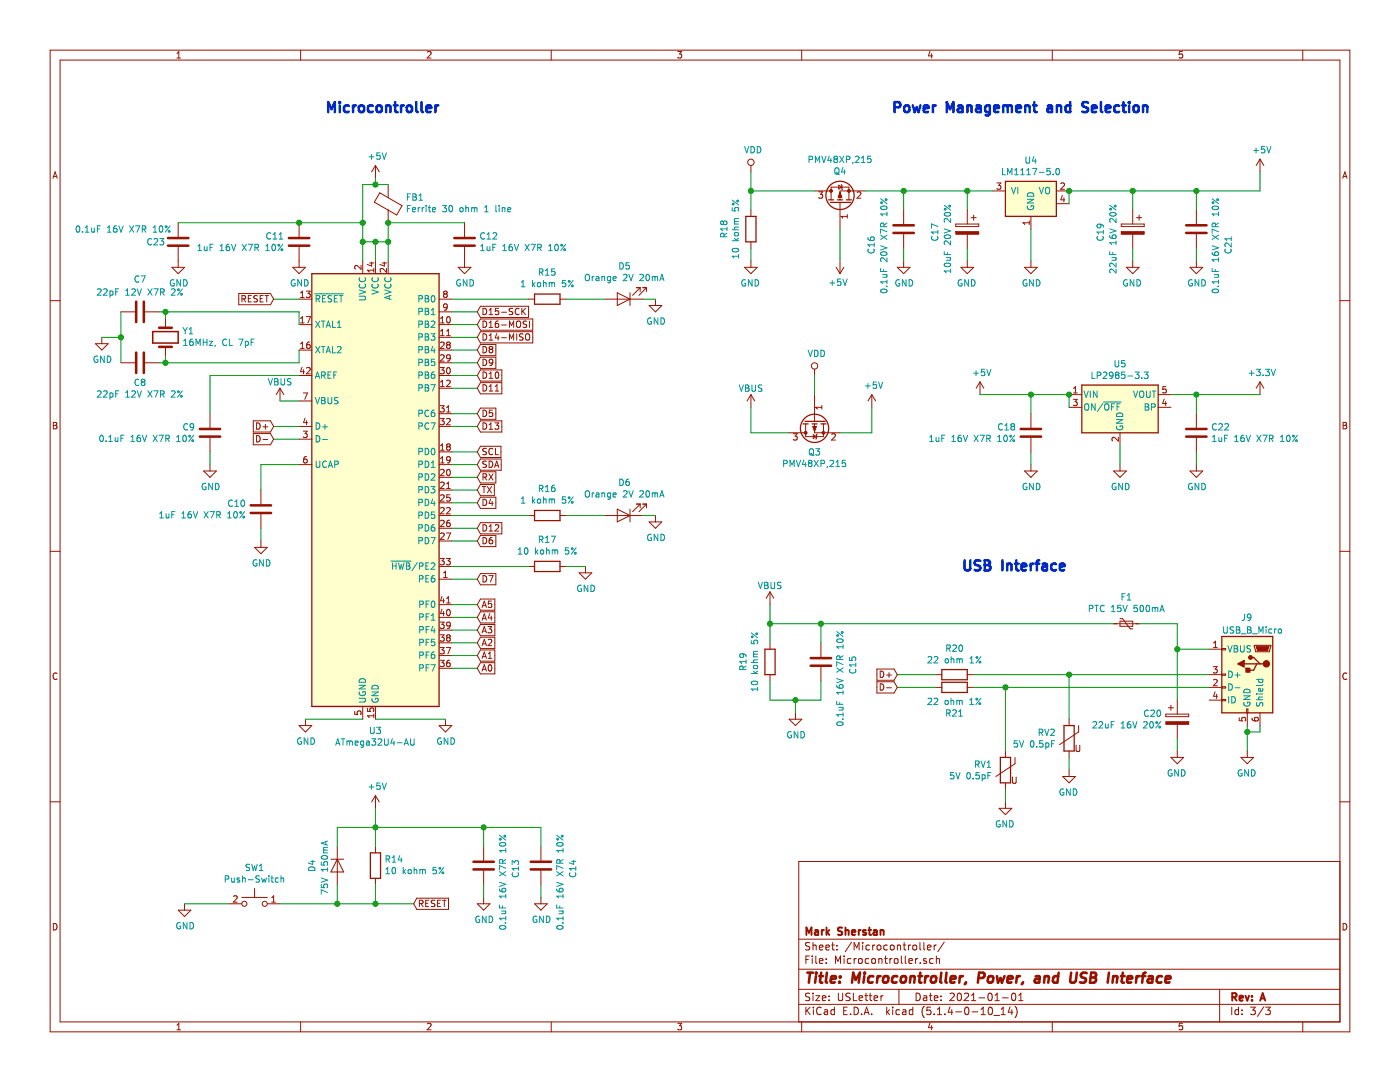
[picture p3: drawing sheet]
EESchema Schematic File Version 4
EELAYER 30 0
EELAYER END
$Descr USLetter 11000 8500
encoding utf-8
Sheet 3 3
Title "Microcontroller, Power, and USB Interface"
Date "2021-01-01"
Rev "A"
Comp "Mark Sherstan"
Comment1 ""
Comment2 ""
Comment3 ""
Comment4 ""
$EndDescr
$Comp
L Connector:USB_B_Micro J9
U 1 1
P 9800 5300
F 0 "J9" H 9850 5750 50  0000 R CNN
F 1 "USB_B_Micro" H 10000 5650 50  0000 R CNN
F 2 "Connector_USB:USB_Micro-B_Molex-105017-0001" H 9950 5250 50  0001 C CNN
F 3 "~" H 9950 5250 50  0001 C CNN
F 4 "Molex" H 9800 5300 50  0001 C CNN "Manufacturer"
F 5 "105017-0001" H 9800 5300 50  0001 C CNN "Manufacturer #"
F 6 "WM1399CT-ND" H 9800 5300 50  0001 C CNN "Digi-Key #"
F 7 "https://www.digikey.ca/en/products/detail/molex/1050170001/2350832" H 9800 5300 50  0001 C CNN "Digi-Key LinkDigi LinkDigi-Key Link"
	1    9800 5300
	-1   0    0    -1  
$EndComp
$Comp
L Device:Polyfuse_Small F1
U 1 1
P 8850 4900
F 0 "F1" V 9055 4900 50  0000 C CNN
F 1 "PTC 15V 500mA" V 8964 4900 50  0000 C CNN
F 2 "Fuse:Fuse_1206_3216Metric_Pad1.42x1.75mm_HandSolder" H 8900 4700 50  0001 L CNN
F 3 "~" H 8850 4900 50  0001 C CNN
F 4 "Eaton - Electronics Division" H 8850 4900 50  0001 C CNN "Manufacturer"
F 5 "PTS120615V050" H 8850 4900 50  0001 C CNN "Manufacturer #"
F 6 "283-3140-1-ND" H 8850 4900 50  0001 C CNN "Digi-Key #"
F 7 "https://www.digikey.ca/en/products/detail/eaton-electronics-division/PTS120615V050/2639137" H 8850 4900 50  0001 C CNN "Digi-Key LinkDigi LinkDigi-Key Link"
	1    8850 4900
	0    1    -1   0   
$EndComp
$Comp
L power:GND #PWR083
U 1 1
P 9800 5900
F 0 "#PWR083" H 9800 5650 50  0001 C CNN
F 1 "GND" H 9805 5727 50  0000 C CNN
F 2 "" H 9800 5900 50  0001 C CNN
F 3 "" H 9800 5900 50  0001 C CNN
	1    9800 5900
	-1   0    0    -1  
$EndComp
Wire Wire Line
	9800 5700 9800 5750
Wire Wire Line
	9900 5700 9900 5750
Wire Wire Line
	9900 5750 9800 5750
Connection ~ 9800 5750
$Comp
L Device:C C?
U 1 1
P 1650 3400
AR Path="/5FD99B6C/5FF2F0D6" Ref="C?"  Part="1" 
AR Path="/5FD9E07D/5FF2F0D6" Ref="C?"  Part="1" 
AR Path="/5FDD4B9C/5FF2F0D6" Ref="C9"  Part="1" 
F 0 "C9" H 1765 3446 50  0000 L CNN
F 1 "0.1uF 16V X7R 10%" H 1765 3355 50  0000 L CNN
F 2 "Capacitor_SMD:C_0603_1608Metric_Pad1.05x0.95mm_HandSolder" H 1688 3250 50  0001 C CNN
F 3 "~" H 1650 3400 50  0001 C CNN
	1    1650 3400
	-1   0    0    -1  
$EndComp
Wire Wire Line
	1650 3250 1650 2950
$Comp
L power:GND #PWR?
U 1 1
P 1650 3650
AR Path="/5FF3E163" Ref="#PWR?"  Part="1" 
AR Path="/5FDD4B9C/5FF3E163" Ref="#PWR049"  Part="1" 
F 0 "#PWR049" H 1650 3400 50  0001 C CNN
F 1 "GND" H 1655 3477 50  0000 C CNN
F 2 "" H 1650 3650 50  0001 C CNN
F 3 "" H 1650 3650 50  0001 C CNN
	1    1650 3650
	1    0    0    -1  
$EndComp
Wire Wire Line
	1650 3650 1650 3550
Text Notes 2550 900  0    79   ~ 16
Microcontroller
$Comp
L Device:CP C19
U 1 1
P 8900 1800
F 0 "C19" V 9150 1850 50  0000 R CNN
F 1 "22uF 16V 20%" V 9050 2000 50  0000 R CNN
F 2 "Capacitor_SMD:C_0603_1608Metric_Pad1.05x0.95mm_HandSolder" H 8938 1650 50  0001 C CNN
F 3 "~" H 8900 1800 50  0001 C CNN
	1    8900 1800
	-1   0    0    -1  
$EndComp
$Comp
L power:GND #PWR079
U 1 1
P 8900 2050
F 0 "#PWR079" H 8900 1800 50  0001 C CNN
F 1 "GND" H 8905 1877 50  0000 C CNN
F 2 "" H 8900 2050 50  0001 C CNN
F 3 "" H 8900 2050 50  0001 C CNN
	1    8900 2050
	-1   0    0    -1  
$EndComp
Wire Wire Line
	8900 2050 8900 1950
$Comp
L Flight-Controller-PCB-rescue:ATmega32U4-AU-MCU_Microchip_ATmega-Flight-Controller-PCB-rescue U3
U 1 1
P 2950 3850
AR Path="/5FE513CE" Ref="U3"  Part="1" 
AR Path="/5FDD4B9C/5FE513CE" Ref="U3"  Part="1" 
F 0 "U3" H 2950 1961 50  0000 C CNN
F 1 "ATmega32U4-AU" H 2950 1870 50  0000 C CNN
F 2 "Package_QFP:TQFP-44_10x10mm_P0.8mm" H 2950 3850 50  0001 C CIN
F 3 "" H 2950 3850 50  0001 C CNN
F 4 "Microchip Technology" H 2950 3850 50  0001 C CNN "Manufacturer"
F 5 "ATMEGA32U4RC-AU" H 2950 3850 50  0001 C CNN "Manufacturer #"
F 6 "ATMEGA32U4RC-AU-ND" H 2950 3850 50  0001 C CNN "Digi-Key #"
F 7 "https://www.digikey.ca/en/products/detail/microchip-technology/ATMEGA32U4RC-AU/2507982" H 2950 3850 50  0001 C CNN "Digi-Key LinkDigi LinkDigi-Key Link"
	1    2950 3850
	1    0    0    -1  
$EndComp
$Comp
L Device:R R20
U 1 1
P 7500 5300
F 0 "R20" V 7293 5300 50  0000 C CNN
F 1 "22 ohm 1%" V 7384 5300 50  0000 C CNN
F 2 "Resistor_SMD:R_0603_1608Metric_Pad1.05x0.95mm_HandSolder" V 7430 5300 50  0001 C CNN
F 3 "~" H 7500 5300 50  0001 C CNN
	1    7500 5300
	0    1    1    0   
$EndComp
$Comp
L Device:R R21
U 1 1
P 7500 5400
F 0 "R21" V 7293 5400 50  0000 C CNN
F 1 "22 ohm 1%" V 7384 5400 50  0000 C CNN
F 2 "Resistor_SMD:R_0603_1608Metric_Pad1.05x0.95mm_HandSolder" V 7430 5400 50  0001 C CNN
F 3 "~" H 7500 5400 50  0001 C CNN
	1    7500 5400
	0    -1   -1   0   
$EndComp
Text GLabel 2150 3350 0    50   Input ~ 0
D+
Text GLabel 2150 3450 0    50   Input ~ 0
D-
Wire Wire Line
	2150 3350 2350 3350
Wire Wire Line
	2350 3450 2150 3450
Text GLabel 7050 5300 0    50   Input ~ 0
D+
Text GLabel 7050 5400 0    50   Input ~ 0
D-
Wire Wire Line
	7350 5400 7050 5400
Wire Wire Line
	7350 5300 7050 5300
Text Notes 7550 4500 0    79   ~ 16
USB Interface
$Comp
L power:GND #PWR053
U 1 1
P 2400 5650
F 0 "#PWR053" H 2400 5400 50  0001 C CNN
F 1 "GND" H 2405 5477 50  0000 C CNN
F 2 "" H 2400 5650 50  0001 C CNN
F 3 "" H 2400 5650 50  0001 C CNN
	1    2400 5650
	1    0    0    -1  
$EndComp
$Comp
L power:GND #PWR056
U 1 1
P 3500 5650
F 0 "#PWR056" H 3500 5400 50  0001 C CNN
F 1 "GND" H 3505 5477 50  0000 C CNN
F 2 "" H 3500 5650 50  0001 C CNN
F 3 "" H 3500 5650 50  0001 C CNN
	1    3500 5650
	1    0    0    -1  
$EndComp
Wire Wire Line
	2400 5650 2850 5650
Wire Wire Line
	2950 5650 3500 5650
Wire Wire Line
	2350 2950 1650 2950
$Comp
L Device:C C?
U 1 1
P 2050 4000
AR Path="/5FD99B6C/5FF26C68" Ref="C?"  Part="1" 
AR Path="/5FD9E07D/5FF26C68" Ref="C?"  Part="1" 
AR Path="/5FDD4B9C/5FF26C68" Ref="C10"  Part="1" 
F 0 "C10" H 2165 4046 50  0000 L CNN
F 1 "1uF 16V X7R 10%" H 2165 3955 50  0000 L CNN
F 2 "Capacitor_SMD:C_0603_1608Metric_Pad1.05x0.95mm_HandSolder" H 2088 3850 50  0001 C CNN
F 3 "~" H 2050 4000 50  0001 C CNN
	1    2050 4000
	-1   0    0    -1  
$EndComp
$Comp
L power:GND #PWR050
U 1 1
P 2050 4250
F 0 "#PWR050" H 2050 4000 50  0001 C CNN
F 1 "GND" H 2055 4077 50  0000 C CNN
F 2 "" H 2050 4250 50  0001 C CNN
F 3 "" H 2050 4250 50  0001 C CNN
	1    2050 4250
	1    0    0    -1  
$EndComp
Wire Wire Line
	2050 4250 2050 4150
Wire Wire Line
	2350 3650 2050 3650
Wire Wire Line
	2050 3650 2050 3850
$Comp
L Device:Crystal Y1
U 1 1
P 1300 2650
F 0 "Y1" V 1346 2519 50  0000 R CNN
F 1 "16MHz, CL 7pF" V 1255 2519 50  0000 R CNN
F 2 "Custom:Crystal" H 1300 2650 50  0001 C CNN
F 3 "~" H 1300 2650 50  0001 C CNN
F 4 "Abracon LLC" H 1300 2650 50  0001 C CNN "Manufacturer"
F 5 "ABM8W-16.0000MHZ-7-D1X-T3" H 1300 2650 50  0001 C CNN "Manufacturer #"
F 6 "535-14027-1-ND" H 1300 2650 50  0001 C CNN "Digi-Key #"
F 7 "https://www.digikey.ca/en/products/detail/abracon-llc/ABM8W-16-0000MHZ-7-D1X-T3/7172798" H 1300 2650 50  0001 C CNN "Digi-Key LinkDigi LinkDigi-Key Link"
	1    1300 2650
	0    -1   -1   0   
$EndComp
$Comp
L Device:C C?
U 1 1
P 1100 2450
AR Path="/5FD99B6C/5FF2DBB2" Ref="C?"  Part="1" 
AR Path="/5FD9E07D/5FF2DBB2" Ref="C?"  Part="1" 
AR Path="/5FDD4B9C/5FF2DBB2" Ref="C7"  Part="1" 
F 0 "C7" V 1352 2450 50  0000 C CNN
F 1 "22pF 12V X7R 2%" V 1250 2450 50  0000 C CNN
F 2 "Capacitor_SMD:C_0603_1608Metric_Pad1.05x0.95mm_HandSolder" H 1138 2300 50  0001 C CNN
F 3 "~" H 1100 2450 50  0001 C CNN
	1    1100 2450
	0    1    -1   0   
$EndComp
$Comp
L Device:C C?
U 1 1
P 1100 2850
AR Path="/5FD99B6C/5FF34CD2" Ref="C?"  Part="1" 
AR Path="/5FD9E07D/5FF34CD2" Ref="C?"  Part="1" 
AR Path="/5FDD4B9C/5FF34CD2" Ref="C8"  Part="1" 
F 0 "C8" V 940 2850 50  0000 C CNN
F 1 "22pF 12V X7R 2%" V 849 2850 50  0000 C CNN
F 2 "Capacitor_SMD:C_0603_1608Metric_Pad1.05x0.95mm_HandSolder" H 1138 2700 50  0001 C CNN
F 3 "~" H 1100 2850 50  0001 C CNN
	1    1100 2850
	0    -1   -1   0   
$EndComp
Wire Wire Line
	1300 2800 1300 2850
Wire Wire Line
	1300 2450 1300 2500
Wire Wire Line
	2350 2850 2350 2750
Wire Wire Line
	2350 2450 2350 2550
Wire Wire Line
	950  2450 950  2650
Connection ~ 950  2650
Wire Wire Line
	950  2650 950  2850
Wire Wire Line
	1250 2850 1300 2850
Wire Wire Line
	1250 2450 1300 2450
Wire Wire Line
	800  2650 950  2650
Wire Wire Line
	1300 2450 2350 2450
Connection ~ 1300 2450
Wire Wire Line
	2350 2850 1300 2850
Connection ~ 1300 2850
$Comp
L power:VBUS #PWR051
U 1 1
P 2200 3150
F 0 "#PWR051" H 2200 3000 50  0001 C CNN
F 1 "VBUS" H 2200 3300 50  0000 C CNN
F 2 "" H 2200 3150 50  0001 C CNN
F 3 "" H 2200 3150 50  0001 C CNN
	1    2200 3150
	1    0    0    -1  
$EndComp
Wire Wire Line
	2350 3150 2200 3150
$Comp
L power:VDD #PWR068
U 1 1
P 6400 2950
F 0 "#PWR068" H 6400 2800 50  0001 C CNN
F 1 "VDD" H 6417 3123 50  0000 C CNN
F 2 "" H 6400 2950 50  0001 C CNN
F 3 "" H 6400 2950 50  0001 C CNN
	1    6400 2950
	1    0    0    -1  
$EndComp
$Comp
L power:+5V #PWR070
U 1 1
P 6850 3200
F 0 "#PWR070" H 6850 3050 50  0001 C CNN
F 1 "+5V" H 6865 3373 50  0000 C CNN
F 2 "" H 6850 3200 50  0001 C CNN
F 3 "" H 6850 3200 50  0001 C CNN
	1    6850 3200
	1    0    0    -1  
$EndComp
$Comp
L power:VBUS #PWR065
U 1 1
P 5900 3200
F 0 "#PWR065" H 5900 3050 50  0001 C CNN
F 1 "VBUS" H 5900 3350 50  0000 C CNN
F 2 "" H 5900 3200 50  0001 C CNN
F 3 "" H 5900 3200 50  0001 C CNN
	1    5900 3200
	1    0    0    -1  
$EndComp
Wire Wire Line
	6200 3400 5900 3400
Wire Wire Line
	6600 3400 6850 3400
$Comp
L Device:Q_PMOS_GSD Q3
U 1 1
P 6400 3300
F 0 "Q3" V 6651 3300 50  0000 C CNN
F 1 "PMV48XP,215" V 6742 3300 50  0000 C CNN
F 2 "Package_TO_SOT_SMD:SOT-23" H 6600 3400 50  0001 C CNN
F 3 "~" H 6400 3300 50  0001 C CNN
F 4 "Nexperia USA Inc." H 6400 3300 50  0001 C CNN "Manufacturer"
F 5 "PMV48XP,215" H 6400 3300 50  0001 C CNN "Manufacturer #"
F 6 "1727-5907-1-ND" H 6400 3300 50  0001 C CNN "Digi-Key #"
F 7 "https://www.digikey.ca/en/products/detail/nexperia-usa-inc/PMV48XP215/2744664" H 6400 3300 50  0001 C CNN "Digi-Key LinkDigi LinkDigi-Key Link"
	1    6400 3300
	0    -1   1    0   
$EndComp
$Comp
L Device:R R?
U 1 1
P 5900 1800
AR Path="/5FD99B6C/6003CCAB" Ref="R?"  Part="1" 
AR Path="/5FD9E07D/6003CCAB" Ref="R?"  Part="1" 
AR Path="/5FDD4B9C/6003CCAB" Ref="R18"  Part="1" 
F 0 "R18" V 6107 1800 50  0000 C CNN
F 1 "10 kohm 5%" V 6016 1800 50  0000 C CNN
F 2 "Resistor_SMD:R_0603_1608Metric_Pad1.05x0.95mm_HandSolder" V 5830 1800 50  0001 C CNN
F 3 "~" H 5900 1800 50  0001 C CNN
	1    5900 1800
	-1   0    0    1   
$EndComp
$Comp
L power:GND #PWR064
U 1 1
P 5900 2050
F 0 "#PWR064" H 5900 1800 50  0001 C CNN
F 1 "GND" H 5905 1877 50  0000 C CNN
F 2 "" H 5900 2050 50  0001 C CNN
F 3 "" H 5900 2050 50  0001 C CNN
	1    5900 2050
	-1   0    0    -1  
$EndComp
Wire Wire Line
	5900 2050 5900 1950
Wire Wire Line
	5900 1350 5900 1500
Wire Wire Line
	6400 1500 5900 1500
Connection ~ 5900 1500
Wire Wire Line
	5900 1500 5900 1650
$Comp
L power:VDD #PWR063
U 1 1
P 5900 1350
F 0 "#PWR063" H 5900 1200 50  0001 C CNN
F 1 "VDD" H 5917 1523 50  0000 C CNN
F 2 "" H 5900 1350 50  0001 C CNN
F 3 "" H 5900 1350 50  0001 C CNN
	1    5900 1350
	1    0    0    -1  
$EndComp
$Comp
L power:+5V #PWR069
U 1 1
P 6600 2050
F 0 "#PWR069" H 6600 1900 50  0001 C CNN
F 1 "+5V" H 6615 2223 50  0000 C CNN
F 2 "" H 6600 2050 50  0001 C CNN
F 3 "" H 6600 2050 50  0001 C CNN
	1    6600 2050
	-1   0    0    1   
$EndComp
$Comp
L Device:Q_PMOS_GSD Q4
U 1 1
P 6600 1600
F 0 "Q4" V 6851 1600 50  0000 C CNN
F 1 "PMV48XP,215" V 6942 1600 50  0000 C CNN
F 2 "Package_TO_SOT_SMD:SOT-23" H 6800 1700 50  0001 C CNN
F 3 "~" H 6600 1600 50  0001 C CNN
F 4 "Nexperia USA Inc." H 6600 1600 50  0001 C CNN "Manufacturer"
F 5 "PMV48XP,215" H 6600 1600 50  0001 C CNN "Manufacturer #"
F 6 "1727-5907-1-ND" H 6600 1600 50  0001 C CNN "Digi-Key #"
F 7 "https://www.digikey.ca/en/products/detail/nexperia-usa-inc/PMV48XP215/2744664" H 6600 1600 50  0001 C CNN "Digi-Key LinkDigi LinkDigi-Key Link"
	1    6600 1600
	0    -1   -1   0   
$EndComp
Wire Wire Line
	6600 1800 6600 2050
$Comp
L Device:C C?
U 1 1
P 7100 1800
AR Path="/5FD99B6C/6008B98A" Ref="C?"  Part="1" 
AR Path="/5FD9E07D/6008B98A" Ref="C?"  Part="1" 
AR Path="/5FDD4B9C/6008B98A" Ref="C16"  Part="1" 
F 0 "C16" V 7350 1750 50  0000 R CNN
F 1 "0.1uF 20V X7R 10%" V 7250 2050 50  0000 R CNN
F 2 "Capacitor_SMD:C_0603_1608Metric_Pad1.05x0.95mm_HandSolder" H 7138 1650 50  0001 C CNN
F 3 "~" H 7100 1800 50  0001 C CNN
	1    7100 1800
	-1   0    0    -1  
$EndComp
$Comp
L power:GND #PWR?
U 1 1
P 7100 2050
AR Path="/6008B991" Ref="#PWR?"  Part="1" 
AR Path="/5FDD4B9C/6008B991" Ref="#PWR071"  Part="1" 
F 0 "#PWR071" H 7100 1800 50  0001 C CNN
F 1 "GND" H 7105 1877 50  0000 C CNN
F 2 "" H 7100 2050 50  0001 C CNN
F 3 "" H 7100 2050 50  0001 C CNN
	1    7100 2050
	1    0    0    -1  
$EndComp
Wire Wire Line
	7100 2050 7100 1950
Wire Wire Line
	7100 1650 7100 1500
$Comp
L power:GND #PWR?
U 1 1
P 8100 2050
AR Path="/600BC7D4" Ref="#PWR?"  Part="1" 
AR Path="/5FDD4B9C/600BC7D4" Ref="#PWR075"  Part="1" 
F 0 "#PWR075" H 8100 1800 50  0001 C CNN
F 1 "GND" H 8105 1877 50  0000 C CNN
F 2 "" H 8100 2050 50  0001 C CNN
F 3 "" H 8100 2050 50  0001 C CNN
	1    8100 2050
	1    0    0    -1  
$EndComp
Wire Wire Line
	8100 1800 8100 2050
$Comp
L Device:C C?
U 1 1
P 9400 1800
AR Path="/5FD99B6C/600D6400" Ref="C?"  Part="1" 
AR Path="/5FD9E07D/600D6400" Ref="C?"  Part="1" 
AR Path="/5FDD4B9C/600D6400" Ref="C21"  Part="1" 
F 0 "C21" V 9650 1750 50  0000 R CNN
F 1 "0.1uF 16V X7R 10%" V 9550 2050 50  0000 R CNN
F 2 "Capacitor_SMD:C_0603_1608Metric_Pad1.05x0.95mm_HandSolder" H 9438 1650 50  0001 C CNN
F 3 "~" H 9400 1800 50  0001 C CNN
	1    9400 1800
	1    0    0    -1  
$EndComp
$Comp
L power:GND #PWR?
U 1 1
P 9400 2050
AR Path="/600D6406" Ref="#PWR?"  Part="1" 
AR Path="/5FDD4B9C/600D6406" Ref="#PWR081"  Part="1" 
F 0 "#PWR081" H 9400 1800 50  0001 C CNN
F 1 "GND" H 9405 1877 50  0000 C CNN
F 2 "" H 9400 2050 50  0001 C CNN
F 3 "" H 9400 2050 50  0001 C CNN
	1    9400 2050
	1    0    0    -1  
$EndComp
Wire Wire Line
	9400 2050 9400 1950
Wire Wire Line
	9400 1650 9400 1500
Wire Wire Line
	8900 1500 8400 1500
Wire Wire Line
	9400 1500 8900 1500
Connection ~ 8900 1500
Wire Wire Line
	9900 1500 9400 1500
$Comp
L power:+5V #PWR084
U 1 1
P 9900 1350
F 0 "#PWR084" H 9900 1200 50  0001 C CNN
F 1 "+5V" H 9915 1523 50  0000 C CNN
F 2 "" H 9900 1350 50  0001 C CNN
F 3 "" H 9900 1350 50  0001 C CNN
	1    9900 1350
	1    0    0    -1  
$EndComp
$Comp
L Regulator_Linear:LP2985-3.3 U5
U 1 1
P 8800 3200
F 0 "U5" H 8800 3542 50  0000 C CNN
F 1 "LP2985-3.3" H 8800 3451 50  0000 C CNN
F 2 "Package_TO_SOT_SMD:SOT-23-5" H 8800 3525 50  0001 C CNN
F 3 "" H 8800 3200 50  0001 C CNN
F 4 "Texas Instruments" H 8800 3200 50  0001 C CNN "Manufacturer"
F 5 "LP2985-33DBVR" H 8800 3200 50  0001 C CNN "Manufacturer #"
F 6 "296-18476-1-ND" H 8800 3200 50  0001 C CNN "Digi-Key #"
F 7 "https://www.digikey.ca/en/products/detail/texas-instruments/LP2985-33DBVR/809759" H 8800 3200 50  0001 C CNN "Digi-Key LinkDigi LinkDigi-Key Link"
	1    8800 3200
	1    0    0    -1  
$EndComp
Wire Wire Line
	9900 1350 9900 1500
Wire Wire Line
	8900 1500 8900 1650
$Comp
L power:GND #PWR?
U 1 1
P 8800 3650
AR Path="/6015F192" Ref="#PWR?"  Part="1" 
AR Path="/5FDD4B9C/6015F192" Ref="#PWR078"  Part="1" 
F 0 "#PWR078" H 8800 3400 50  0001 C CNN
F 1 "GND" H 8805 3477 50  0000 C CNN
F 2 "" H 8800 3650 50  0001 C CNN
F 3 "" H 8800 3650 50  0001 C CNN
	1    8800 3650
	1    0    0    -1  
$EndComp
$Comp
L Device:C C?
U 1 1
P 9400 3400
AR Path="/5FD99B6C/6016A3D7" Ref="C?"  Part="1" 
AR Path="/5FD9E07D/6016A3D7" Ref="C?"  Part="1" 
AR Path="/5FDD4B9C/6016A3D7" Ref="C22"  Part="1" 
F 0 "C22" H 9515 3446 50  0000 L CNN
F 1 "1uF 16V X7R 10%" H 9515 3355 50  0000 L CNN
F 2 "Capacitor_SMD:C_0603_1608Metric_Pad1.05x0.95mm_HandSolder" H 9438 3250 50  0001 C CNN
F 3 "~" H 9400 3400 50  0001 C CNN
	1    9400 3400
	1    0    0    -1  
$EndComp
$Comp
L power:GND #PWR?
U 1 1
P 9400 3650
AR Path="/6016A3DD" Ref="#PWR?"  Part="1" 
AR Path="/5FDD4B9C/6016A3DD" Ref="#PWR082"  Part="1" 
F 0 "#PWR082" H 9400 3400 50  0001 C CNN
F 1 "GND" H 9405 3477 50  0000 C CNN
F 2 "" H 9400 3650 50  0001 C CNN
F 3 "" H 9400 3650 50  0001 C CNN
	1    9400 3650
	1    0    0    -1  
$EndComp
Wire Wire Line
	9400 3650 9400 3550
Wire Wire Line
	9400 3250 9400 3100
Wire Wire Line
	8800 3500 8800 3650
$Comp
L power:+3.3V #PWR085
U 1 1
P 9900 3100
F 0 "#PWR085" H 9900 2950 50  0001 C CNN
F 1 "+3.3V" H 9915 3273 50  0000 C CNN
F 2 "" H 9900 3100 50  0001 C CNN
F 3 "" H 9900 3100 50  0001 C CNN
	1    9900 3100
	1    0    0    -1  
$EndComp
Wire Wire Line
	6850 3200 6850 3400
Wire Wire Line
	6400 3100 6400 2950
Wire Wire Line
	5900 3400 5900 3200
Text Notes 7000 900  0    79   ~ 16
Power Management and Selection
Connection ~ 9400 1500
$Comp
L Device:Varistor RV1
U 1 1
P 7900 6050
F 0 "RV1" H 8003 6096 50  0000 L CNN
F 1 "5V 0.5pF" H 8003 6005 50  0000 L CNN
F 2 "Resistor_SMD:R_0603_1608Metric_Pad1.05x0.95mm_HandSolder" V 7830 6050 50  0001 C CNN
F 3 "~" H 7900 6050 50  0001 C CNN
F 4 "Bourns Inc." H 7900 6050 50  0001 C CNN "Manufacturer"
F 5 "CG0603MLC-05E" H 7900 6050 50  0001 C CNN "Manufacturer #"
F 6 "CG0603MLC-05ECT-ND" H 7900 6050 50  0001 C CNN "Digi-Key #"
F 7 "https://www.digikey.ca/en/products/detail/bourns-inc/CG0603MLC-05E/2538084" H 7900 6050 50  0001 C CNN "Digi-Key LinkDigi LinkDigi-Key Link"
	1    7900 6050
	-1   0    0    -1  
$EndComp
$Comp
L Device:Varistor RV2
U 1 1
P 8400 5800
F 0 "RV2" H 8503 5846 50  0000 L CNN
F 1 "5V 0.5pF" H 8503 5755 50  0000 L CNN
F 2 "Resistor_SMD:R_0603_1608Metric_Pad1.05x0.95mm_HandSolder" V 8330 5800 50  0001 C CNN
F 3 "~" H 8400 5800 50  0001 C CNN
F 4 "Bourns Inc." H 8400 5800 50  0001 C CNN "Manufacturer"
F 5 "CG0603MLC-05E" H 8400 5800 50  0001 C CNN "Manufacturer #"
F 6 "CG0603MLC-05ECT-ND" H 8400 5800 50  0001 C CNN "Digi-Key #"
F 7 "https://www.digikey.ca/en/products/detail/bourns-inc/CG0603MLC-05E/2538084" H 8400 5800 50  0001 C CNN "Digi-Key LinkDigi LinkDigi-Key Link"
	1    8400 5800
	-1   0    0    -1  
$EndComp
$Comp
L power:GND #PWR074
U 1 1
P 7900 6300
F 0 "#PWR074" H 7900 6050 50  0001 C CNN
F 1 "GND" H 7905 6127 50  0000 C CNN
F 2 "" H 7900 6300 50  0001 C CNN
F 3 "" H 7900 6300 50  0001 C CNN
	1    7900 6300
	-1   0    0    -1  
$EndComp
Wire Wire Line
	7900 6200 7900 6300
$Comp
L power:GND #PWR077
U 1 1
P 8400 6050
F 0 "#PWR077" H 8400 5800 50  0001 C CNN
F 1 "GND" H 8405 5877 50  0000 C CNN
F 2 "" H 8400 6050 50  0001 C CNN
F 3 "" H 8400 6050 50  0001 C CNN
	1    8400 6050
	-1   0    0    -1  
$EndComp
Wire Wire Line
	8400 5950 8400 6050
$Comp
L Device:CP C20
U 1 1
P 9250 5650
F 0 "C20" H 9132 5696 50  0000 R CNN
F 1 "22uF 16V 20%" H 9132 5605 50  0000 R CNN
F 2 "Capacitor_SMD:C_0603_1608Metric_Pad1.05x0.95mm_HandSolder" H 9288 5500 50  0001 C CNN
F 3 "~" H 9250 5650 50  0001 C CNN
	1    9250 5650
	1    0    0    -1  
$EndComp
Wire Wire Line
	9250 5100 9250 5500
Wire Wire Line
	9250 5100 9500 5100
Wire Wire Line
	8950 4900 9250 4900
$Comp
L power:GND #PWR080
U 1 1
P 9250 5900
F 0 "#PWR080" H 9250 5650 50  0001 C CNN
F 1 "GND" H 9255 5727 50  0000 C CNN
F 2 "" H 9250 5900 50  0001 C CNN
F 3 "" H 9250 5900 50  0001 C CNN
	1    9250 5900
	-1   0    0    -1  
$EndComp
Wire Wire Line
	9250 5800 9250 5900
Wire Wire Line
	9800 5750 9800 5900
$Comp
L Device:R R?
U 1 1
P 6050 5200
AR Path="/5FD99B6C/603513C1" Ref="R?"  Part="1" 
AR Path="/5FD9E07D/603513C1" Ref="R?"  Part="1" 
AR Path="/5FDD4B9C/603513C1" Ref="R19"  Part="1" 
F 0 "R19" V 6257 5200 50  0000 C CNN
F 1 "10 kohm 5%" V 6166 5200 50  0000 C CNN
F 2 "Resistor_SMD:R_0603_1608Metric_Pad1.05x0.95mm_HandSolder" V 5980 5200 50  0001 C CNN
F 3 "~" H 6050 5200 50  0001 C CNN
	1    6050 5200
	-1   0    0    1   
$EndComp
Wire Wire Line
	9250 4900 9250 5100
Connection ~ 9250 5100
$Comp
L power:GND #PWR?
U 1 1
P 6250 5600
AR Path="/60378213" Ref="#PWR?"  Part="1" 
AR Path="/5FDD4B9C/60378213" Ref="#PWR067"  Part="1" 
F 0 "#PWR067" H 6250 5350 50  0001 C CNN
F 1 "GND" H 6255 5427 50  0000 C CNN
F 2 "" H 6250 5600 50  0001 C CNN
F 3 "" H 6250 5600 50  0001 C CNN
	1    6250 5600
	1    0    0    -1  
$EndComp
$Comp
L Device:C C?
U 1 1
P 6450 5200
AR Path="/5FD99B6C/6037820D" Ref="C?"  Part="1" 
AR Path="/5FD9E07D/6037820D" Ref="C?"  Part="1" 
AR Path="/5FDD4B9C/6037820D" Ref="C15"  Part="1" 
F 0 "C15" V 6700 5250 50  0000 R CNN
F 1 "0.1uF 16V X7R 10%" V 6600 5450 50  0000 R CNN
F 2 "Capacitor_SMD:C_0603_1608Metric_Pad1.05x0.95mm_HandSolder" H 6488 5050 50  0001 C CNN
F 3 "~" H 6450 5200 50  0001 C CNN
	1    6450 5200
	1    0    0    -1  
$EndComp
Wire Wire Line
	6050 4900 6050 5050
Wire Wire Line
	6050 4900 6450 4900
Wire Wire Line
	6450 5050 6450 4900
Connection ~ 6450 4900
Wire Wire Line
	6450 4900 8750 4900
Wire Wire Line
	6050 5500 6250 5500
Wire Wire Line
	6250 5500 6250 5600
Connection ~ 6250 5500
Wire Wire Line
	6250 5500 6450 5500
$Comp
L power:VBUS #PWR066
U 1 1
P 6050 4750
F 0 "#PWR066" H 6050 4600 50  0001 C CNN
F 1 "VBUS" H 6050 4900 50  0000 C CNN
F 2 "" H 6050 4750 50  0001 C CNN
F 3 "" H 6050 4750 50  0001 C CNN
	1    6050 4750
	1    0    0    -1  
$EndComp
Wire Wire Line
	6050 4750 6050 4900
Connection ~ 6050 4900
$Comp
L Custom:Push-Switch SW1
U 1 1
P 2000 7050
F 0 "SW1" H 2000 7285 50  0000 C CNN
F 1 "Push-Switch" H 2000 7194 50  0000 C CNN
F 2 "Custom:Switch" H 2000 7300 50  0001 C CNN
F 3 "" H 2000 7300 50  0001 C CNN
F 4 "C&K" H 2000 7050 50  0001 C CNN "Manufacturer"
F 5 "RS-187R05A2-DS MT RT" H 2000 7050 50  0001 C CNN "Manufacturer #"
F 6 "CKN10361CT-ND" H 2000 7050 50  0001 C CNN "Digi-Key #"
F 7 "https://www.digikey.ca/en/products/detail/c-k/RS-187R05A2-DS-MT-RT/2747186?s=N4IgTCBcDaIMIGkByBGADAZgGwrgFQFokAREAXQF8g" H 2000 7050 50  0001 C CNN "Digi-Key LinkDigi LinkDigi-Key Link"
	1    2000 7050
	1    0    0    -1  
$EndComp
$Comp
L power:GND #PWR048
U 1 1
P 1450 7100
F 0 "#PWR048" H 1450 6850 50  0001 C CNN
F 1 "GND" H 1455 6927 50  0000 C CNN
F 2 "" H 1450 7100 50  0001 C CNN
F 3 "" H 1450 7100 50  0001 C CNN
	1    1450 7100
	1    0    0    -1  
$EndComp
Wire Wire Line
	1800 7100 1450 7100
$Comp
L Device:C C?
U 1 1
P 3800 6800
AR Path="/5FD99B6C/604E4AC6" Ref="C?"  Part="1" 
AR Path="/5FD9E07D/604E4AC6" Ref="C?"  Part="1" 
AR Path="/5FDD4B9C/604E4AC6" Ref="C13"  Part="1" 
F 0 "C13" V 4050 6850 50  0000 R CNN
F 1 "0.1uF 16V X7R 10%" V 3950 7050 50  0000 R CNN
F 2 "Capacitor_SMD:C_0603_1608Metric_Pad1.05x0.95mm_HandSolder" H 3838 6650 50  0001 C CNN
F 3 "~" H 3800 6800 50  0001 C CNN
	1    3800 6800
	1    0    0    -1  
$EndComp
$Comp
L power:GND #PWR?
U 1 1
P 3800 7050
AR Path="/604E4ACC" Ref="#PWR?"  Part="1" 
AR Path="/5FDD4B9C/604E4ACC" Ref="#PWR058"  Part="1" 
F 0 "#PWR058" H 3800 6800 50  0001 C CNN
F 1 "GND" H 3805 6877 50  0000 C CNN
F 2 "" H 3800 7050 50  0001 C CNN
F 3 "" H 3800 7050 50  0001 C CNN
	1    3800 7050
	1    0    0    -1  
$EndComp
Wire Wire Line
	3800 7050 3800 6950
Wire Wire Line
	3800 6650 3800 6500
$Comp
L power:GND #PWR?
U 1 1
P 4250 7050
AR Path="/604E8E85" Ref="#PWR?"  Part="1" 
AR Path="/5FDD4B9C/604E8E85" Ref="#PWR059"  Part="1" 
F 0 "#PWR059" H 4250 6800 50  0001 C CNN
F 1 "GND" H 4255 6877 50  0000 C CNN
F 2 "" H 4250 7050 50  0001 C CNN
F 3 "" H 4250 7050 50  0001 C CNN
	1    4250 7050
	1    0    0    -1  
$EndComp
Wire Wire Line
	4250 7050 4250 6950
Wire Wire Line
	4250 6650 4250 6500
Text GLabel 2150 2350 0    50   Input ~ 0
RESET
Wire Wire Line
	2150 2350 2350 2350
$Comp
L power:+5V #PWR055
U 1 1
P 2950 6350
F 0 "#PWR055" H 2950 6200 50  0001 C CNN
F 1 "+5V" H 2965 6523 50  0000 C CNN
F 2 "" H 2950 6350 50  0001 C CNN
F 3 "" H 2950 6350 50  0001 C CNN
	1    2950 6350
	1    0    0    -1  
$EndComp
Wire Wire Line
	6050 5350 6050 5500
Wire Wire Line
	6450 5350 6450 5500
$Comp
L Device:R R?
U 1 1
P 2950 6800
AR Path="/5FD99B6C/60521123" Ref="R?"  Part="1" 
AR Path="/5FD9E07D/60521123" Ref="R?"  Part="1" 
AR Path="/5FDD4B9C/60521123" Ref="R14"  Part="1" 
F 0 "R14" H 2880 6754 50  0000 R CNN
F 1 "10 kohm 5%" H 2880 6845 50  0000 R CNN
F 2 "Resistor_SMD:R_0603_1608Metric_Pad1.05x0.95mm_HandSolder" V 2880 6800 50  0001 C CNN
F 3 "~" H 2950 6800 50  0001 C CNN
	1    2950 6800
	-1   0    0    1   
$EndComp
$Comp
L Device:D D4
U 1 1
P 2650 6800
F 0 "D4" H 2600 7000 50  0000 L CNN
F 1 "75V 150mA" H 2450 6900 50  0000 L CNN
F 2 "Diode_SMD:D_0603_1608Metric_Pad1.05x0.95mm_HandSolder" H 2650 6800 50  0001 C CNN
F 3 "~" H 2650 6800 50  0001 C CNN
F 4 "Taiwan Semiconductor Corporation" H 2650 6800 50  0001 C CNN "Manufacturer"
F 5 "TS4148C RZG" H 2650 6800 50  0001 C CNN "Manufacturer #"
F 6 "TS4148CRZGCT-ND" H 2650 6800 50  0001 C CNN "Digi-Key #"
F 7 "https://www.digikey.ca/en/products/detail/taiwan-semiconductor-corporation/TS4148C-RZG/7359811?s=N4IgjCBcpgbFoDGUBmBDANgZwKYBoQB7KAbRAGYBOAJgBZ4BdAgBwBcoQBlVgJwEsAdgHMQAXwKV40EMkjps%2BIqRC0ADAHZK5ABwgmINh279hYgmErbKCGaky4CxSGVV6W7SF16CR4kAFpqG1leAFdFJzIAVjcDDxAxUVEgA" H 2650 6800 50  0001 C CNN "Digi-Key LinkDigi LinkDigi-Key Link"
	1    2650 6800
	0    -1   1    0   
$EndComp
Text GLabel 3250 7100 2    50   Input ~ 0
RESET
Wire Wire Line
	2650 6950 2650 7100
Wire Wire Line
	2950 6950 2950 7100
Wire Wire Line
	2650 6500 2650 6650
Wire Wire Line
	2950 6500 2950 6650
Wire Wire Line
	2950 6350 2950 6500
Connection ~ 2950 6500
Wire Wire Line
	2650 6500 2950 6500
Connection ~ 2650 7100
Wire Wire Line
	2200 7100 2650 7100
Wire Wire Line
	2650 7100 2950 7100
Wire Wire Line
	3250 7100 2950 7100
Connection ~ 2950 7100
Wire Wire Line
	2950 6500 3800 6500
$Comp
L Device:C C?
U 1 1
P 4250 6800
AR Path="/5FD99B6C/604E8E7F" Ref="C?"  Part="1" 
AR Path="/5FD9E07D/604E8E7F" Ref="C?"  Part="1" 
AR Path="/5FDD4B9C/604E8E7F" Ref="C14"  Part="1" 
F 0 "C14" V 4500 6850 50  0000 R CNN
F 1 "0.1uF 16V X7R 10%" V 4400 7050 50  0000 R CNN
F 2 "Capacitor_SMD:C_0603_1608Metric_Pad1.05x0.95mm_HandSolder" H 4288 6650 50  0001 C CNN
F 3 "~" H 4250 6800 50  0001 C CNN
	1    4250 6800
	1    0    0    -1  
$EndComp
Connection ~ 3800 6500
Wire Wire Line
	3800 6500 4250 6500
$Comp
L Device:Ferrite_Bead FB1
U 1 1
P 3050 1600
F 0 "FB1" H 2913 1554 50  0000 R CNN
F 1 "Ferrite 30 ohm 1 line" H 2913 1645 50  0000 R CNN
F 2 "Resistor_SMD:R_0603_1608Metric_Pad1.05x0.95mm_HandSolder" V 2980 1600 50  0001 C CNN
F 3 "~" H 3050 1600 50  0001 C CNN
F 4 "Bourns Inc." H 3050 1600 50  0001 C CNN "Manufacturer"
F 5 "MH1608-300Y" H 3050 1600 50  0001 C CNN "Manufacturer #"
F 6 "MH1608-300YCT-ND" H 3050 1600 50  0001 C CNN "Digi-Key #"
F 7 "https://www.digikey.ca/en/products/detail/bourns-inc/MH1608-300Y/1970497?s=N4IgjCBcpgbFoDGUBmBDANgZwKYBoQB7KAbRAGYBOAJgBZ4BdAgBwBcoQBlVgJwEsAdgHMQAXwLUI0EMkjps%2BIqQoAOSrQCsjFu0hdegkePCU1CGaky4CxSGQAMIJiDYdu-YWInUVj6bPlrJTsKewACAHkACwBbLDCAATCwe3sAWQAJAC8nHQ4AYUIAV2YMHAATAFUBPlYIlDScNCwinhwvEABaanNZXiLFWzINXJddEDFRUSA" H 3050 1600 50  0001 C CNN "Digi-Key LinkDigi LinkDigi-Key Link"
	1    3050 1600
	-1   0    0    1   
$EndComp
Wire Wire Line
	3550 3550 3750 3550
Text GLabel 3750 3650 2    50   Input ~ 0
SDA
Wire Wire Line
	3550 3650 3750 3650
Text GLabel 3750 3750 2    50   Input ~ 0
RX
Wire Wire Line
	3550 3750 3750 3750
Text GLabel 3750 3850 2    50   Input ~ 0
TX
Wire Wire Line
	3550 3850 3750 3850
Text GLabel 3750 3950 2    50   Input ~ 0
D4
Wire Wire Line
	3550 3950 3750 3950
Text GLabel 3750 4850 2    50   Input ~ 0
A4
Wire Wire Line
	3550 4850 3750 4850
Text GLabel 3750 4750 2    50   Input ~ 0
A5
Wire Wire Line
	3550 4750 3750 4750
Text GLabel 3750 5050 2    50   Input ~ 0
A2
Wire Wire Line
	3550 5050 3750 5050
Text GLabel 3750 4950 2    50   Input ~ 0
A3
Wire Wire Line
	3550 4950 3750 4950
Text GLabel 3750 5250 2    50   Input ~ 0
A0
Wire Wire Line
	3550 5250 3750 5250
Text GLabel 3750 5150 2    50   Input ~ 0
A1
Wire Wire Line
	3550 5150 3750 5150
Text GLabel 3750 3250 2    50   Input ~ 0
D5
Wire Wire Line
	3750 3250 3550 3250
Text GLabel 3750 2550 2    50   Input ~ 0
D16-MOSI
Text GLabel 3750 2650 2    50   Input ~ 0
D14-MISO
Text GLabel 3750 2450 2    50   Input ~ 0
D15-SCK
Wire Wire Line
	3750 2450 3550 2450
Wire Wire Line
	3550 2650 3750 2650
Wire Wire Line
	3750 2550 3550 2550
Text GLabel 3750 4250 2    50   Input ~ 0
D6
Wire Wire Line
	3550 4250 3750 4250
Text GLabel 3750 4550 2    50   Input ~ 0
D7
Text GLabel 3750 2750 2    50   Input ~ 0
D8
Text GLabel 3750 2850 2    50   Input ~ 0
D9
Text GLabel 3750 2950 2    50   Input ~ 0
D10
Text GLabel 3750 3050 2    50   Input ~ 0
D11
Text GLabel 3750 4150 2    50   Input ~ 0
D12
Text GLabel 3750 3350 2    50   Input ~ 0
D13
Wire Wire Line
	3550 4150 3750 4150
Wire Wire Line
	3550 3050 3750 3050
Wire Wire Line
	3750 2950 3550 2950
Wire Wire Line
	3550 2850 3750 2850
Wire Wire Line
	3750 2750 3550 2750
Wire Wire Line
	3550 3350 3750 3350
Wire Wire Line
	3550 4550 3750 4550
$Comp
L power:GND #PWR060
U 1 1
P 4600 4450
F 0 "#PWR060" H 4600 4200 50  0001 C CNN
F 1 "GND" H 4605 4277 50  0000 C CNN
F 2 "" H 4600 4450 50  0001 C CNN
F 3 "" H 4600 4450 50  0001 C CNN
	1    4600 4450
	1    0    0    -1  
$EndComp
Text GLabel 3750 3550 2    50   Input ~ 0
SCL
Wire Wire Line
	4450 4450 4600 4450
$Comp
L Device:R R?
U 1 1
P 4300 4450
AR Path="/5FD99B6C/6013640D" Ref="R?"  Part="1" 
AR Path="/5FD9E07D/6013640D" Ref="R?"  Part="1" 
AR Path="/5FDD4B9C/6013640D" Ref="R17"  Part="1" 
F 0 "R17" V 4507 4450 50  0000 C CNN
F 1 "10 kohm 5%" V 4416 4450 50  0000 C CNN
F 2 "Resistor_SMD:R_0603_1608Metric_Pad1.05x0.95mm_HandSolder" V 4230 4450 50  0001 C CNN
F 3 "~" H 4300 4450 50  0001 C CNN
	1    4300 4450
	0    -1   -1   0   
$EndComp
Wire Wire Line
	3050 2050 3050 1900
Connection ~ 3050 1750
Wire Wire Line
	2850 2050 2850 1900
Wire Wire Line
	2850 1450 2950 1450
$Comp
L power:+5V #PWR054
U 1 1
P 2950 1400
F 0 "#PWR054" H 2950 1250 50  0001 C CNN
F 1 "+5V" H 2965 1573 50  0000 C CNN
F 2 "" H 2950 1400 50  0001 C CNN
F 3 "" H 2950 1400 50  0001 C CNN
	1    2950 1400
	1    0    0    -1  
$EndComp
Wire Wire Line
	2950 1400 2950 1450
Connection ~ 2950 1450
Wire Wire Line
	2950 1450 3050 1450
$Comp
L Device:C C?
U 1 1
P 2350 1900
AR Path="/5FD99B6C/602BA879" Ref="C?"  Part="1" 
AR Path="/5FD9E07D/602BA879" Ref="C?"  Part="1" 
AR Path="/5FDD4B9C/602BA879" Ref="C11"  Part="1" 
F 0 "C11" H 2465 1946 50  0000 L CNN
F 1 "1uF 16V X7R 10%" H 2465 1855 50  0000 L CNN
F 2 "Capacitor_SMD:C_0603_1608Metric_Pad1.05x0.95mm_HandSolder" H 2388 1750 50  0001 C CNN
F 3 "~" H 2350 1900 50  0001 C CNN
	1    2350 1900
	-1   0    0    -1  
$EndComp
$Comp
L power:GND #PWR052
U 1 1
P 2350 2050
F 0 "#PWR052" H 2350 1800 50  0001 C CNN
F 1 "GND" H 2355 1877 50  0000 C CNN
F 2 "" H 2350 2050 50  0001 C CNN
F 3 "" H 2350 2050 50  0001 C CNN
	1    2350 2050
	1    0    0    -1  
$EndComp
Connection ~ 2850 1750
Wire Wire Line
	2850 1750 2850 1450
Wire Wire Line
	2950 2050 2950 1900
Wire Wire Line
	2950 1900 2850 1900
Connection ~ 2850 1900
Wire Wire Line
	2850 1900 2850 1750
$Comp
L Device:R R?
U 1 1
P 4300 4050
AR Path="/5FD99B6C/603D5C78" Ref="R?"  Part="1" 
AR Path="/5FD9E07D/603D5C78" Ref="R?"  Part="1" 
AR Path="/5FDD4B9C/603D5C78" Ref="R16"  Part="1" 
F 0 "R16" V 4507 4050 50  0000 C CNN
F 1 "1 kohm 5%" V 4416 4050 50  0000 C CNN
F 2 "Resistor_SMD:R_0603_1608Metric_Pad1.05x0.95mm_HandSolder" V 4230 4050 50  0001 C CNN
F 3 "~" H 4300 4050 50  0001 C CNN
	1    4300 4050
	0    -1   -1   0   
$EndComp
$Comp
L Device:R R?
U 1 1
P 4300 2350
AR Path="/5FD99B6C/603DB557" Ref="R?"  Part="1" 
AR Path="/5FD9E07D/603DB557" Ref="R?"  Part="1" 
AR Path="/5FDD4B9C/603DB557" Ref="R15"  Part="1" 
F 0 "R15" V 4507 2350 50  0000 C CNN
F 1 "1 kohm 5%" V 4416 2350 50  0000 C CNN
F 2 "Resistor_SMD:R_0603_1608Metric_Pad1.05x0.95mm_HandSolder" V 4230 2350 50  0001 C CNN
F 3 "~" H 4300 2350 50  0001 C CNN
	1    4300 2350
	0    -1   -1   0   
$EndComp
$Comp
L Device:LED D?
U 1 1
P 4900 2350
AR Path="/603F28D0" Ref="D?"  Part="1" 
AR Path="/5FDD4B9C/603F28D0" Ref="D5"  Part="1" 
F 0 "D5" H 4893 2095 50  0000 C CNN
F 1 "Orange 2V 20mA" H 4893 2186 50  0000 C CNN
F 2 "LED_SMD:LED_0603_1608Metric_Pad1.05x0.95mm_HandSolder" H 4900 2350 50  0001 C CNN
F 3 "~" H 4900 2350 50  0001 C CNN
	1    4900 2350
	-1   0    0    1   
$EndComp
$Comp
L Device:LED D?
U 1 1
P 4900 4050
AR Path="/603F8424" Ref="D?"  Part="1" 
AR Path="/5FDD4B9C/603F8424" Ref="D6"  Part="1" 
F 0 "D6" H 4893 3795 50  0000 C CNN
F 1 "Orange 2V 20mA" H 4893 3886 50  0000 C CNN
F 2 "LED_SMD:LED_0603_1608Metric_Pad1.05x0.95mm_HandSolder" H 4900 4050 50  0001 C CNN
F 3 "~" H 4900 4050 50  0001 C CNN
	1    4900 4050
	-1   0    0    1   
$EndComp
$Comp
L power:GND #PWR062
U 1 1
P 5150 4050
F 0 "#PWR062" H 5150 3800 50  0001 C CNN
F 1 "GND" H 5155 3877 50  0000 C CNN
F 2 "" H 5150 4050 50  0001 C CNN
F 3 "" H 5150 4050 50  0001 C CNN
	1    5150 4050
	1    0    0    -1  
$EndComp
$Comp
L power:GND #PWR061
U 1 1
P 5150 2350
F 0 "#PWR061" H 5150 2100 50  0001 C CNN
F 1 "GND" H 5155 2177 50  0000 C CNN
F 2 "" H 5150 2350 50  0001 C CNN
F 3 "" H 5150 2350 50  0001 C CNN
	1    5150 2350
	1    0    0    -1  
$EndComp
Wire Wire Line
	5050 2350 5150 2350
Wire Wire Line
	5050 4050 5150 4050
Connection ~ 7900 5400
Wire Wire Line
	7900 5400 9500 5400
Wire Wire Line
	7650 5400 7900 5400
Wire Wire Line
	7900 5900 7900 5400
Wire Wire Line
	8400 5300 9500 5300
Wire Wire Line
	7650 5300 8400 5300
Connection ~ 8400 5300
Wire Wire Line
	8400 5650 8400 5300
Wire Wire Line
	3550 2350 4150 2350
Wire Wire Line
	4150 4050 3550 4050
Wire Wire Line
	3550 4450 4150 4450
$Comp
L Custom:LM1117-5.0 U4
U 1 1
P 8100 1550
F 0 "U4" H 8100 1842 50  0000 C CNN
F 1 "LM1117-5.0" H 8100 1751 50  0000 C CNN
F 2 "Package_TO_SOT_SMD:SOT-223" H 8250 1350 50  0001 C CNN
F 3 "" H 8250 1350 50  0001 C CNN
F 4 "Texas Instruments" H 8100 1550 50  0001 C CNN "Manufacturer"
F 5 "LM1117IMP-5.0/NOPB" H 8100 1550 50  0001 C CNN "Manufacturer #"
F 6 "LM1117IMP-5.0/NOPBCT-ND" H 8100 1550 50  0001 C CNN "Digi-Key #"
F 7 "https://www.digikey.ca/en/products/detail/texas-instruments/LM1117IMP-5-0-NOPB/482940" H 8100 1550 50  0001 C CNN "Digi-Key LinkDigi LinkDigi-Key Link"
	1    8100 1550
	1    0    0    -1  
$EndComp
Wire Wire Line
	8400 1600 8400 1500
Connection ~ 8400 1500
Connection ~ 7100 1500
Wire Wire Line
	7100 1500 6800 1500
Wire Wire Line
	7100 1500 7600 1500
$Comp
L Device:CP C17
U 1 1
P 7600 1800
F 0 "C17" V 7850 1850 50  0000 R CNN
F 1 "10uF 20V 20%" V 7750 2000 50  0000 R CNN
F 2 "Capacitor_SMD:C_0603_1608Metric_Pad1.05x0.95mm_HandSolder" H 7638 1650 50  0001 C CNN
F 3 "~" H 7600 1800 50  0001 C CNN
	1    7600 1800
	-1   0    0    -1  
$EndComp
$Comp
L power:GND #PWR072
U 1 1
P 7600 2050
F 0 "#PWR072" H 7600 1800 50  0001 C CNN
F 1 "GND" H 7605 1877 50  0000 C CNN
F 2 "" H 7600 2050 50  0001 C CNN
F 3 "" H 7600 2050 50  0001 C CNN
	1    7600 2050
	-1   0    0    -1  
$EndComp
Wire Wire Line
	7600 2050 7600 1950
Wire Wire Line
	7600 1650 7600 1500
Connection ~ 7600 1500
Wire Wire Line
	7600 1500 7800 1500
Wire Wire Line
	8100 3250 8100 3100
$Comp
L Device:C C?
U 1 1
P 8100 3400
AR Path="/5FD99B6C/607F5DBA" Ref="C?"  Part="1" 
AR Path="/5FD9E07D/607F5DBA" Ref="C?"  Part="1" 
AR Path="/5FDD4B9C/607F5DBA" Ref="C18"  Part="1" 
F 0 "C18" H 8215 3446 50  0000 L CNN
F 1 "1uF 16V X7R 10%" H 8215 3355 50  0000 L CNN
F 2 "Capacitor_SMD:C_0603_1608Metric_Pad1.05x0.95mm_HandSolder" H 8138 3250 50  0001 C CNN
F 3 "~" H 8100 3400 50  0001 C CNN
	1    8100 3400
	-1   0    0    -1  
$EndComp
$Comp
L power:GND #PWR?
U 1 1
P 8100 3650
AR Path="/607F5DC0" Ref="#PWR?"  Part="1" 
AR Path="/5FDD4B9C/607F5DC0" Ref="#PWR076"  Part="1" 
F 0 "#PWR076" H 8100 3400 50  0001 C CNN
F 1 "GND" H 8105 3477 50  0000 C CNN
F 2 "" H 8100 3650 50  0001 C CNN
F 3 "" H 8100 3650 50  0001 C CNN
	1    8100 3650
	1    0    0    -1  
$EndComp
Wire Wire Line
	8100 3650 8100 3550
Connection ~ 8100 3100
Wire Wire Line
	8100 3100 8400 3100
Connection ~ 9400 3100
Wire Wire Line
	9400 3100 9200 3100
Wire Wire Line
	9400 3100 9900 3100
Wire Wire Line
	8400 3200 8400 3100
Connection ~ 8400 3100
$Comp
L power:+5V #PWR073
U 1 1
P 7700 3100
F 0 "#PWR073" H 7700 2950 50  0001 C CNN
F 1 "+5V" H 7715 3273 50  0000 C CNN
F 2 "" H 7700 3100 50  0001 C CNN
F 3 "" H 7700 3100 50  0001 C CNN
	1    7700 3100
	1    0    0    -1  
$EndComp
Wire Wire Line
	7700 3100 8100 3100
Wire Wire Line
	3650 1750 3050 1750
$Comp
L power:GND #PWR057
U 1 1
P 3650 2050
F 0 "#PWR057" H 3650 1800 50  0001 C CNN
F 1 "GND" H 3655 1877 50  0000 C CNN
F 2 "" H 3650 2050 50  0001 C CNN
F 3 "" H 3650 2050 50  0001 C CNN
	1    3650 2050
	1    0    0    -1  
$EndComp
$Comp
L Device:C C?
U 1 1
P 3650 1900
AR Path="/5FD99B6C/605F1BA8" Ref="C?"  Part="1" 
AR Path="/5FD9E07D/605F1BA8" Ref="C?"  Part="1" 
AR Path="/5FDD4B9C/605F1BA8" Ref="C12"  Part="1" 
F 0 "C12" H 3765 1946 50  0000 L CNN
F 1 "1uF 16V X7R 10%" H 3765 1855 50  0000 L CNN
F 2 "Capacitor_SMD:C_0603_1608Metric_Pad1.05x0.95mm_HandSolder" H 3688 1750 50  0001 C CNN
F 3 "~" H 3650 1900 50  0001 C CNN
	1    3650 1900
	1    0    0    -1  
$EndComp
Wire Wire Line
	2950 1900 3050 1900
Connection ~ 2950 1900
Connection ~ 3050 1900
Wire Wire Line
	3050 1900 3050 1750
Wire Wire Line
	4450 2350 4750 2350
Wire Wire Line
	4450 4050 4750 4050
$Comp
L power:GND #PWR047
U 1 1
P 800 2650
F 0 "#PWR047" H 800 2400 50  0001 C CNN
F 1 "GND" H 805 2477 50  0000 C CNN
F 2 "" H 800 2650 50  0001 C CNN
F 3 "" H 800 2650 50  0001 C CNN
	1    800  2650
	1    0    0    -1  
$EndComp
$Comp
L Device:C C?
U 1 1
P 1400 1900
AR Path="/5FD99B6C/600FEE9A" Ref="C?"  Part="1" 
AR Path="/5FD9E07D/600FEE9A" Ref="C?"  Part="1" 
AR Path="/5FDD4B9C/600FEE9A" Ref="C23"  Part="1" 
F 0 "C23" H 1300 1900 50  0000 R CNN
F 1 "0.1uF 16V X7R 10%" H 1350 2000 50  0000 R CNN
F 2 "Capacitor_SMD:C_0603_1608Metric_Pad1.05x0.95mm_HandSolder" H 1438 1750 50  0001 C CNN
F 3 "~" H 1400 1900 50  0001 C CNN
	1    1400 1900
	1    0    0    -1  
$EndComp
$Comp
L power:GND #PWR0101
U 1 1
P 1400 2050
F 0 "#PWR0101" H 1400 1800 50  0001 C CNN
F 1 "GND" H 1405 1877 50  0000 C CNN
F 2 "" H 1400 2050 50  0001 C CNN
F 3 "" H 1400 2050 50  0001 C CNN
	1    1400 2050
	1    0    0    -1  
$EndComp
Connection ~ 2350 1750
Wire Wire Line
	2350 1750 2850 1750
Wire Wire Line
	1400 1750 2350 1750
$EndSCHEMATC
